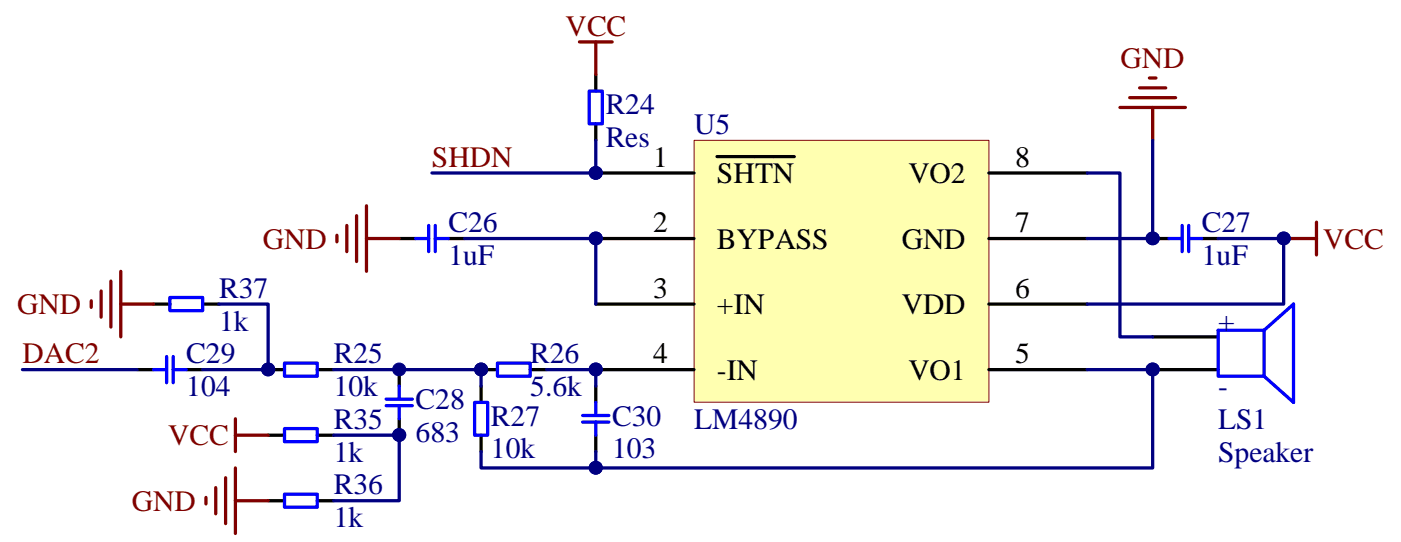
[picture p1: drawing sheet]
<svg xmlns="http://www.w3.org/2000/svg" width="297mm" height="115mm" viewBox="0 0 297 115" stroke-linecap="round" stroke-linejoin="round" font-family="sans-serif">
<path d="M244.4 71.4h13.9M244.4 78.3h13.9" fill="none" stroke="#000" stroke-width=".69"/>
<path d="M268 70v9.7M268 70l6.3-5.6v20.8l-6.3-5.5M268 70h-9.7v9.7h9.7" fill="none" stroke="#00f" stroke-width=".69"/>
<path d="M147.2 29.7h62.5v55.5h-62.5z" fill="#ffffb0"/>
<path d="M147.2 29.7h62.5v55.5h-62.5z" fill="none" stroke="#800000" stroke-width=".21"/>
<g fill="none" stroke="#000" stroke-width=".69">
<path d="M126.3 15.8v3.5M126.3 36.7h20.8M126.3 26.2v3.5M152 33.2h3.5M155.6 33.2h12.8M209.7 36.7h20.8M84.6 50.5h3.5M95.1 50.5h3.4M126.3 50.5h20.8M209.7 50.5h20.8M244.4 50.5h3.5M254.8 50.5h3.5"/>
<path d="M29.1 78.3h3.5M32.6 64.4h3.4M39.5 78.3h3.5M43 64.4h3.4M56.9 78.3h3.4M67.3 78.3h3.5M84.6 78.3v3.5M102 78.3h3.5M112.4 78.3h3.5M126.3 64.4h20.8M126.3 78.3h20.8M209.7 64.4h20.8"/>
<path d="M209.7 78.3h20.8M56.9 92.2h3.4M67.3 92.2h3.5M84.6 88.7v3.5M102 81.8v3.4M102 92.2v3.5M126.3 81.8v3.4M126.3 92.2v3.5M56.9 106.1h3.4M67.3 106.1h3.5"/>
</g>
<g fill="none" stroke="#800000" stroke-width=".69">
<path d="M122.8 8.9h7M126.3 8.9v6.9M241.6 18.6h5.6M243.7 16.5h1.4M237.4 22.8h13.9M239.5 20.7h9.8M244.4 22.8v6.9M23.5 59.6v9.7M25.6 57.5v13.9M71.4 49.8v1.4M73.5 47.8v5.5M75.6 45.7v9.7"/>
<path d="M77.7 50.5h6.9M77.7 43.6v13.9M272.2 50.5h6.9M279.1 47.1v6.9M19.3 63.7v1.4M21.4 61.6v5.6M25.6 64.4h7M49.9 88.7v7M49.9 99.1v13.9M49.9 92.2h7M43.7 105.4v1.4M45.7 103.3v5.5"/>
<path d="M47.8 101.2v9.7M49.9 106.1h7"/>
</g>
<g fill="none" stroke="#00f" stroke-width=".69">
<path d="M124.9 19.3h2.8v6.9h-2.8zM88.1 50.5h2.8M90.9 47.8v5.5M92.3 50.5h2.8M92.3 47.8v5.5M247.9 50.5h2.7M250.6 47.8v5.5M252 50.5h2.8M252 47.8v5.5M32.6 78.3h2.7M35.3 75.5v5.6M36 63h7v2.8h-7z"/>
<path d="M36.7 78.3h2.8M36.7 75.5v5.6M60.3 76.9h7v2.8h-7zM105.5 76.9h6.9v2.8h-6.9zM60.3 90.8h7v2.8h-7zM81.9 84.6h5.5M81.9 85.9h5.5M84.6 81.8v2.8M84.6 85.9v2.8M100.6 85.2h2.8v7h-2.8zM123.5 89.4h5.6M123.5 88h5.6"/>
<path d="M126.3 85.2v2.8M126.3 89.4v2.8M60.3 104.7h7v2.8h-7z"/>
</g>
<path d="M126.3 29.7v7h-34.7M230.5 36.7h6.9v34.7h7M244.4 29.7v20.8h-13.9M98.5 50.5h27.8v13.9M258.3 50.5h13.9v13.9h-41.7M4.8 78.3h24.3M46.4 64.4h10.5v13.9h-13.9M70.8 78.3h31.2v3.5M115.9 78.3h10.4v3.5M230.5 78.3h13.9v20.8h-118.1v-3.4M70.8 92.2h13.8v13.9h-13.8M102 95.7v3.4h24.3" fill="none" stroke="#000080" stroke-width=".69"/>
<g fill="#000080" stroke="#000080" stroke-width=".21">
<circle cx="244.4" cy="78.3" r="1.38"/>
<circle cx="126.3" cy="36.6" r="1.37"/>
<circle cx="126.3" cy="50.5" r="1.37"/>
<circle cx="126.3" cy="78.3" r="1.37"/>
<circle cx="84.7" cy="92.2" r="1.37"/>
<circle cx="84.7" cy="78.3" r="1.37"/>
<circle cx="56.9" cy="78.3" r="1.37"/>
<circle cx="244.4" cy="50.5" r="1.37"/>
<circle cx="272.2" cy="50.5" r="1.37"/>
<circle cx="102" cy="78.3" r="1.37"/>
<circle cx="126.3" cy="99.1" r="1.37"/>
</g>
<g font-size="6.3" fill="#800000">
<text x="119.9" y="7.5">VCC</text>
<text x="237.6" y="14.5">GND</text>
<text x="91.6" y="35.3">SHDN</text>
<text x="55.7" y="52.7">GND</text>
<text x="280.5" y="52.7">VCC</text>
<text x="3.7" y="66.6">GND</text>
<text x="4.8" y="77">DAC2</text>
<text x="35.7" y="94.3">VCC</text>
<text x="28" y="108.2">GND</text>
</g>
<g font-size="6.3" fill="#000080">
<text x="128.4" y="24.2">R24</text>
<text x="147.2" y="28.4">U5</text>
<text x="128.4" y="31.1">Res</text>
<text x="95.1" y="49.2">C26</text>
<text x="254.8" y="49.2">C27</text>
<text x="95.1" y="56.1">1uF</text>
<text x="254.8" y="56.1">1uF</text>
<text x="46.5" y="63.1">R37</text>
<text x="46.5" y="70">1k</text>
<text x="258.3" y="70">+</text>
<text x="39.5" y="77">C29</text>
<text x="70.8" y="77">R25</text>
<text x="112.4" y="77">R26</text>
<text x="39.5" y="83.9">104</text>
<text x="70.8" y="83.9">10k</text>
<text x="112.4" y="83.9">5.6k</text>
<text x="258.3" y="83.9">-</text>
<text x="88.1" y="86.7">C28</text>
<text x="70.8" y="90.8">R35</text>
<text x="88.1" y="93.6">683</text>
<text x="104.1" y="90.2">R27</text>
<text x="129.8" y="90.2">C30</text>
<text x="147.2" y="90.8">LM4890</text>
<text x="258.3" y="90.8">LS1</text>
<text x="70.8" y="97.8">1k</text>
<text x="104.1" y="97.1">10k</text>
<text x="129.8" y="97.1">103</text>
<text x="258.3" y="97.8">Speaker</text>
<text x="70.8" y="104.7">R36</text>
<text x="70.8" y="111.7">1k</text>
</g>
<g font-size="6.3">
<text x="138.5" y="35.3">1</text>
<text x="215.2" y="35.3">8</text>
<text x="152" y="38.8">SHTN</text>
<text x="192.6" y="38.8">VO2</text>
<text x="138.5" y="49.2">2</text>
<text x="152" y="52.7">BYPASS</text>
<text x="191.2" y="52.7">GND</text>
<text x="215.2" y="49.2">7</text>
<text x="138.5" y="63.1">3</text>
<text x="215.2" y="63.1">6</text>
<text x="152" y="66.6">+IN</text>
<text x="191.2" y="66.6">VDD</text>
<text x="138.5" y="77">4</text>
<text x="215.2" y="77">5</text>
<text x="152" y="80.4">-IN</text>
<text x="192.6" y="80.4">VO1</text>
</g>
</svg>
